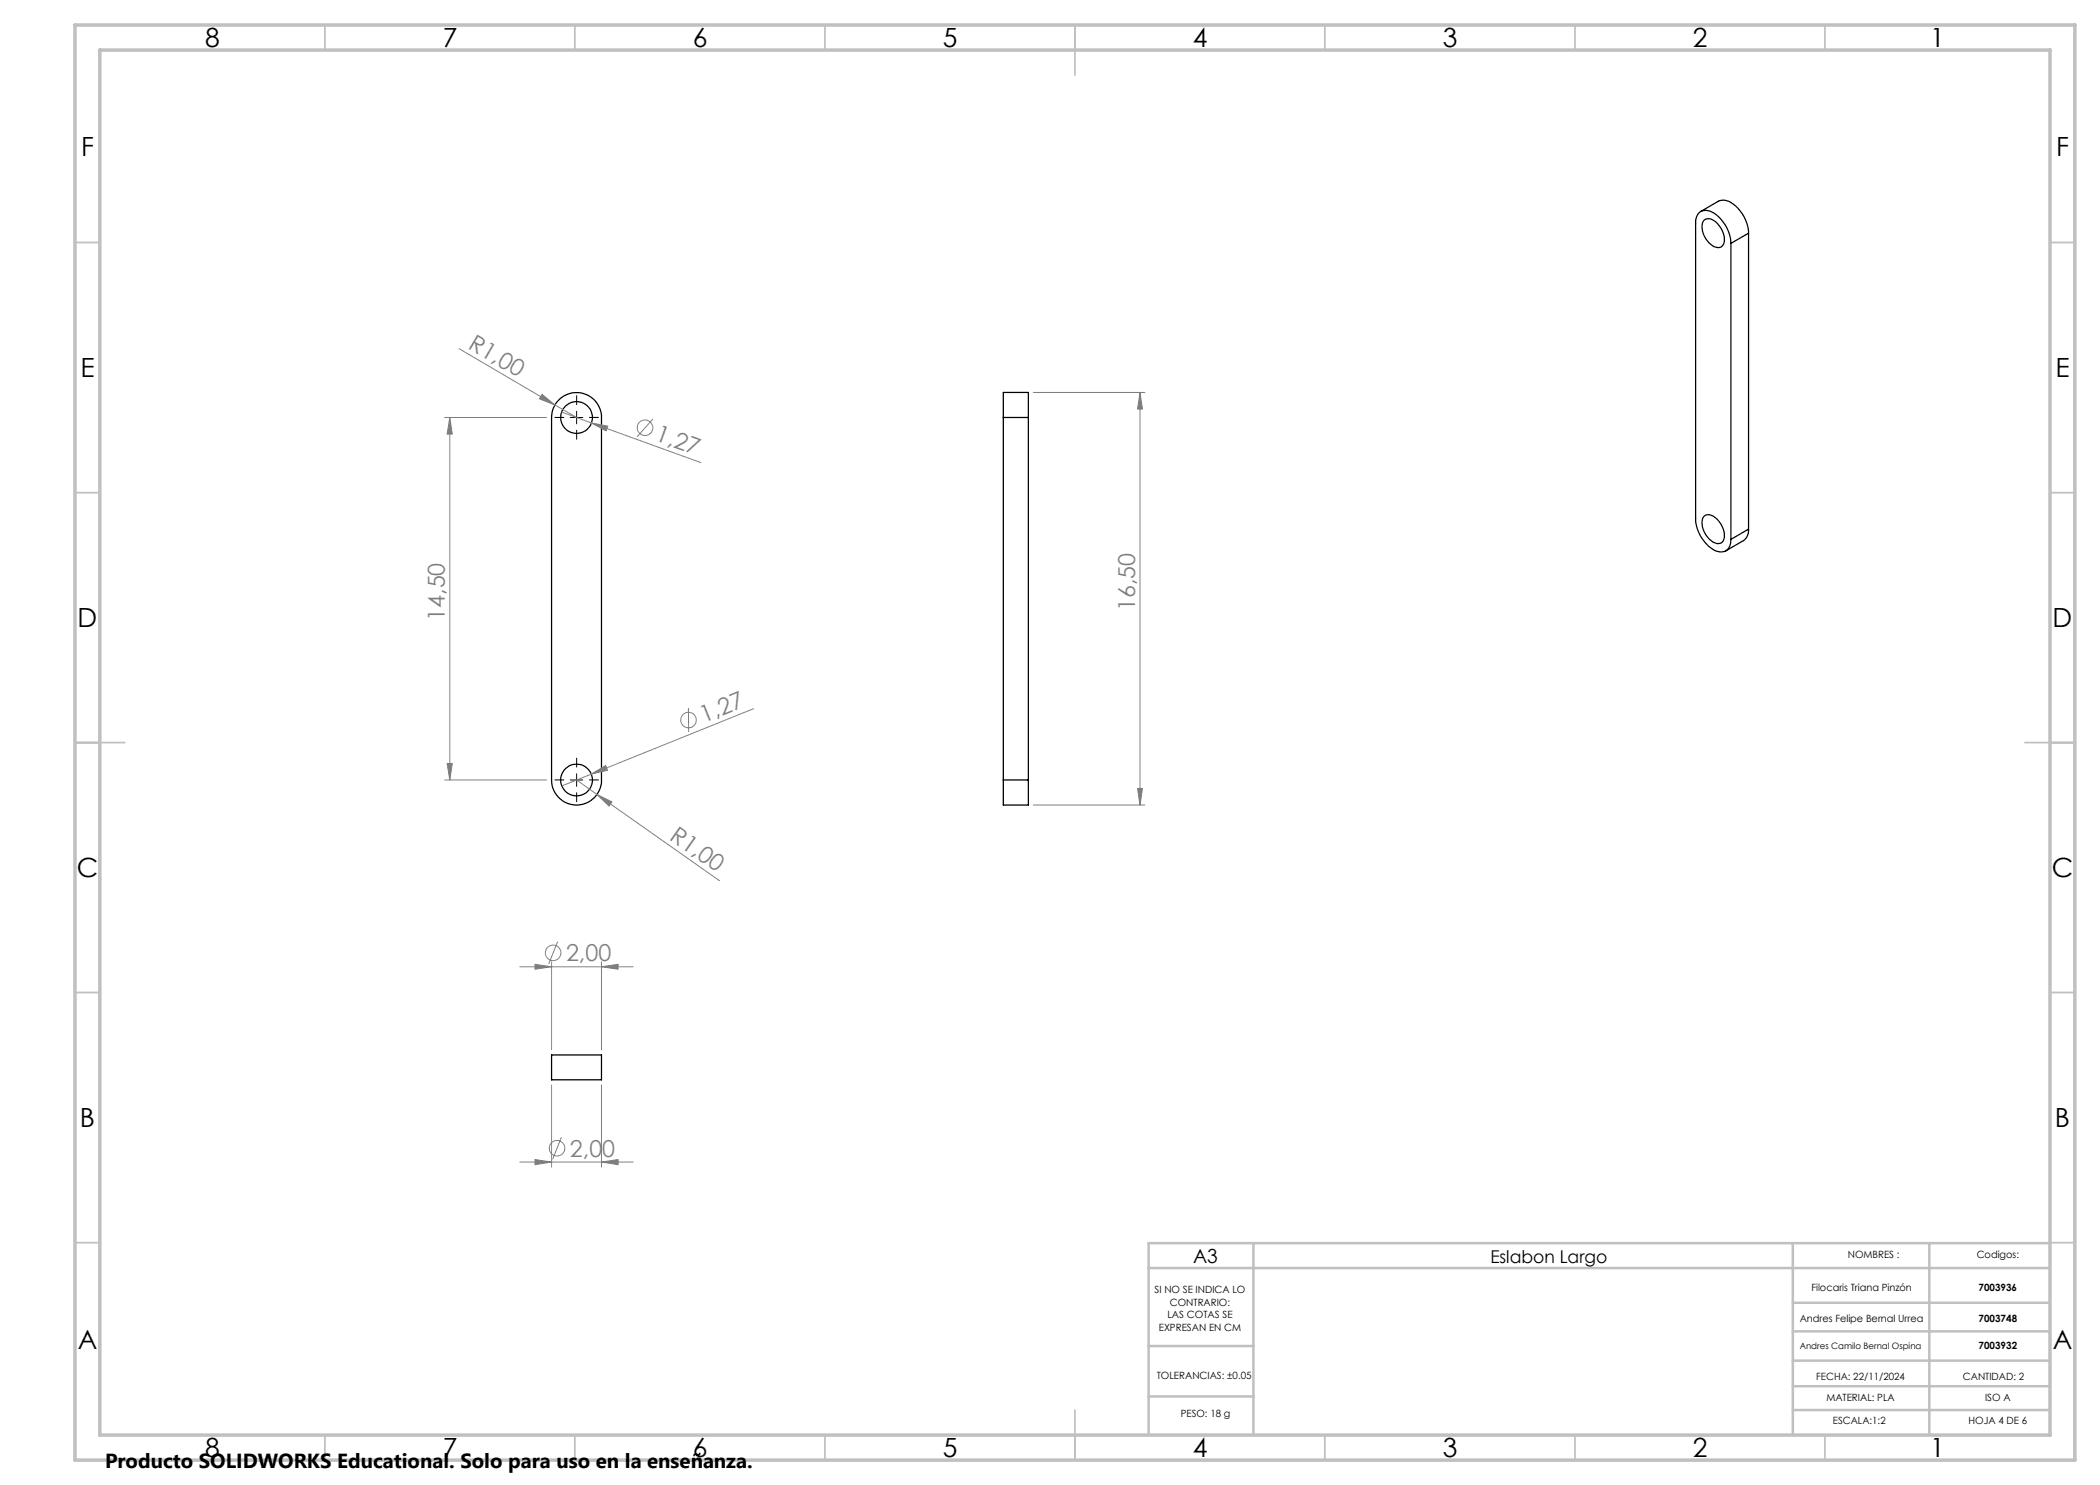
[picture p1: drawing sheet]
<svg xmlns="http://www.w3.org/2000/svg" width="420mm" height="297mm" viewBox="0 0 420 297" stroke-linecap="round" stroke-linejoin="round" font-family="sans-serif">
<g fill="none" stroke="#c0c0c0" stroke-width=".35">
<path d="M65 5v5M115 5v5M165 5v5M215 5v10M265 5v5M315 5v5M365 5v5M15 48.5h5M410 48.5h5M15 98.5h5M410 98.5h5M15 148.5h10"/>
<path d="M405 148.5h10M15 198.5h5M410 198.5h5M15 248.5h5M410 248.5h5M65 287v5M115 287v5M165 287v5M215 282v10M265 287v5M315 287v5M365 287v5"/>
</g>
<path d="M229.7 253.6h180.1M250.7 248.6v38.3M358.6 248.6v38.3M385.9 248.6v38.3M409.8 248.6h-180.1v38.3M229.7 269.2h21M229.7 279.3h21M358.6 277.2h51.2M358.6 272.1h51.2M358.6 266.3h51.2M358.6 260.6h51.2M358.6 282h51.2" fill="none" stroke="#c0c0c0" stroke-width=".5"/>
<path d="M15 5h400v287h-400zM20 10h390v277h-390z" fill="none" stroke="#c0c0c0" stroke-width=".7"/>
<g fill="none" stroke="#000" stroke-width=".25">
<path d="M340.1 42.3l3.6-2.1a3.1 3.1 0 0 1 3.4 1 7.8 7.8 0 0 1 2.6 5.4M340.7 44.2a1.64 1.64 0 0 1 2.4 .1 4.5 4.5 0 0 1 1.6 4.6 1.5 1.5 0 0 1-2.5 0 4.1 4.1 0 0 1-1.5-4.7zM346.2 48.7a7.3 7.3 0 0 0-4.5-6.5 2.06 2.06 0 0 0-2.6 2.4v59.2a7.3 7.3 0 0 0 4.5 6.5 2.06 2.06 0 0 0 2.6-2.4M346.2 48.7v59.2M349.7 46.6l-3.5 2.1M349.7 46.6v59.2M111.7 80.1a5 5 0 0 1 5.5-1.2 5 5 0 0 1 3.1 4.6v72.5a5 5 0 0 1-5 5 5 5 0 0 1-5-5v-72.5l.3-1.6 .4-1zM200.7 83.5v-5h5v5M200.7 83.5v72.5M200.7 83.5h5M205.7 83.5v72.5M340.7 103.4a1.61 1.61 0 0 1 2.4 .2 4.4 4.4 0 0 1 1.6 4.5 1.5 1.5 0 0 1-2.5 0 4.1 4.1 0 0 1-1.5-4.7z"/>
<path d="M349.7 105.8a2.48 2.48 0 0 1-1 2.3l-3.5 2.1M349.7 105.8l-3.5 2.1M200.7 156v5h5v-5M200.7 156h5M110.3 211h10v5h-10z"/>
<circle cx="115.3" cy="83.5" r="3.2"/>
<circle cx="115.3" cy="156" r="3.2"/>
</g>
<g fill="none" stroke="#808080" stroke-width=".2">
<path d="M91.8 69.7l19.2 11.3M108.4 78.9l2.6 2.1-3.1-1.2zM206.7 78.5h22.3M228 78.5l.5 3.3h-1zM228 78.5v82.5M88.9 83.5h20.4M90 83.5l.5 3.3h-1.1zM90 83.5v72.5M111 81l4.3 2.5M112.3 82.4l6 2.2M118.3 84.6l3.3 .6-.4 1zM118.3 84.6l21.9 7.9"/>
<path d="M130.6 83.8l-3.2 3.5M88.9 156h20.4M89.4 152.7h1.1l-.5 3.3zM115.3 156l4.1 2.9M118.3 154.8l2.8-1.7 .4 1zM118.3 154.8l-5.9 2.4M119.4 158.9l3 1.5-.6 .8zM119.4 158.9l24.5 17.2M137.7 141.6v4.8M150.7 141.7l-32.4 13.1M227.5 157.7h1l-.5 3.3zM206.7 161h22.3"/>
<path d="M104 193.4h22.6M107 192.9l3.3 .5-3.3 .4zM110.3 192.4v17.6M111.5 188.3l-1.8 4.5M120.3 193.4l3.3-.5v.9zM120.3 192.4v17.6M110.3 217v16.4M120.3 217v16.4M104 232.4h22.6M107 231.9l3.3 .5-3.3 .5zM112.3 227.4l-1.8 4.5M120.3 232.4l3.3-.5v1z"/>
<circle cx="129" cy="85.6" r="1.55"/>
<circle cx="137.7" cy="144" r="1.54"/>
<circle cx="110.6" cy="190.6" r="1.56"/>
<circle cx="111.4" cy="229.6" r="1.55"/>
</g>
<path d="M112.8 83.5h-1.9M115.3 81v-1.9M115.3 86v1.9M117.8 83.5h2M112.8 156h-1.9M115.3 153.5v-1.9M115.3 158.5v1.9M117.8 156h2" fill="none" stroke="#000" stroke-width=".2" stroke-dasharray="15.2 1.3 1.3 1.3" stroke-linecap="butt"/>
<path d="M114.1 83.5h2.5M115.3 82.3v2.5M114.1 156h2.5M115.3 154.8v2.5" fill="none" stroke="#000" stroke-width=".2"/>
<g fill="#808080">
<path d="M108.4 78.9l2.6 2.1-3.1-1.2z"/>
<path d="M118.3 154.8l2.8-1.7 .4 1z"/>
<path d="M119.4 158.9l3 1.5-.6 .8z"/>
<path d="M118.3 84.6l3.3 .6-.4 1z"/>
<path d="M107 192.9l3.3 .5-3.3 .4zM120.3 193.4l3.3-.5v.9zM107 231.9l3.3 .5-3.3 .5zM120.3 232.4l3.3-.5v1z"/>
<path d="M227.5 157.7h1l-.5 3.3zM228 78.5l.5 3.3h-1z"/>
<path d="M90 83.5l.5 3.3h-1.1zM89.4 152.7h1.1l-.5 3.3z"/>
</g>
<g font-size="5.3">
<text x="41" y="9.5">8</text>
<text x="88.5" y="9.5">7</text>
<text x="138.5" y="9.5">6</text>
<text x="188.5" y="9.5">5</text>
<text x="238.5" y="9.5">4</text>
<text x="288.5" y="9.5">3</text>
<text x="338.5" y="9.5">2</text>
<text x="386" y="9.5">1</text>
<text x="16.2" y="31.2">F</text>
<text x="411.2" y="31.2">F</text>
<text x="16.1" y="75.5">E</text>
<text x="411.1" y="75.5">E</text>
<text x="15.5" y="125.5">D</text>
<text x="410.5" y="125.5">D</text>
<text x="15.4" y="175.5">C</text>
<text x="410.4" y="175.5">C</text>
<text x="16" y="225.5">B</text>
<text x="411" y="225.5">B</text>
<text x="15.5" y="269.7">A</text>
<text x="410.5" y="269.7">A</text>
<text x="41" y="291.5">8</text>
<text x="88.5" y="291.5">7</text>
<text x="138.5" y="291.5">6</text>
<text x="188.5" y="291.5">5</text>
<text x="238.5" y="291.5">4</text>
<text x="288.5" y="291.5">3</text>
<text x="338.5" y="291.5">2</text>
<text x="386" y="291.5">1</text>
</g>
<g font-size="4.7" fill="#808080">
<text x="93.5" y="69.5" transform="rotate(30 93.5 69.5)">R1,00</text>
<text x="130.8" y="88" transform="rotate(20 130.8 88)">1,27</text>
<text x="89" y="124.2" transform="rotate(-90 89 124.2)">14,50</text>
<text x="227" y="122.2" transform="rotate(-90 227 122.2)">16,50</text>
<text x="140.7" y="144.6" transform="rotate(-22 140.7 144.6)">1,27</text>
<text x="133.7" y="167.7" transform="rotate(35 133.7 167.7)">R1,00</text>
<text x="113.2" y="192.3">2,00</text>
<text x="114" y="231.3">2,00</text>
</g>
<text font-size="4.1" x="21" y="293.7">Producto SOLIDWORKS Educational. Solo para uso en la enseñanza.</text>
<text font-size="3.9" x="238.6" y="252.5">A3</text>
<text font-size="3.5" x="298.1" y="252.5">Eslabon Largo</text>
<g font-size="2">
<text x="369.6" y="251.6">NOMBRES :</text>
<text x="395.3" y="251.6">Codigos:</text>
<text x="230.9" y="258.7">SI NO SE INDICA LO</text>
<text x="233.5" y="263.7">LAS COTAS SE</text>
<text x="234" y="261.2">CONTRARIO:</text>
<text x="362.3" y="258.1">Filocaris Triana Pinzón</text>
<text x="395.7" y="258.1">7003936</text>
<text x="231.8" y="266.2">EXPRESAN EN CM</text>
<text x="359.9" y="264.4">Andres Felipe Bernal Urrea</text>
<text x="395.7" y="264.4">7003748</text>
<text x="395.7" y="269.7">7003932</text>
<text x="231.3" y="275.8">TOLERANCIAS: ±0.05</text>
<text x="363.2" y="276">FECHA: 22/11/2024</text>
<text x="392.6" y="276">CANTIDAD: 2</text>
<text x="365.3" y="280.3">MATERIAL: PLA</text>
<text x="397" y="280.3">ISO A</text>
<text x="236.1" y="283.3">PESO: 18 g</text>
<text x="366.6" y="284.7">ESCALA:1:2</text>
<text x="393.7" y="284.7">HOJA 4 DE 6</text>
</g>
<text font-size="1.8" x="359.9" y="269.7">Andres Camilo Bernal Ospina</text>
</svg>
